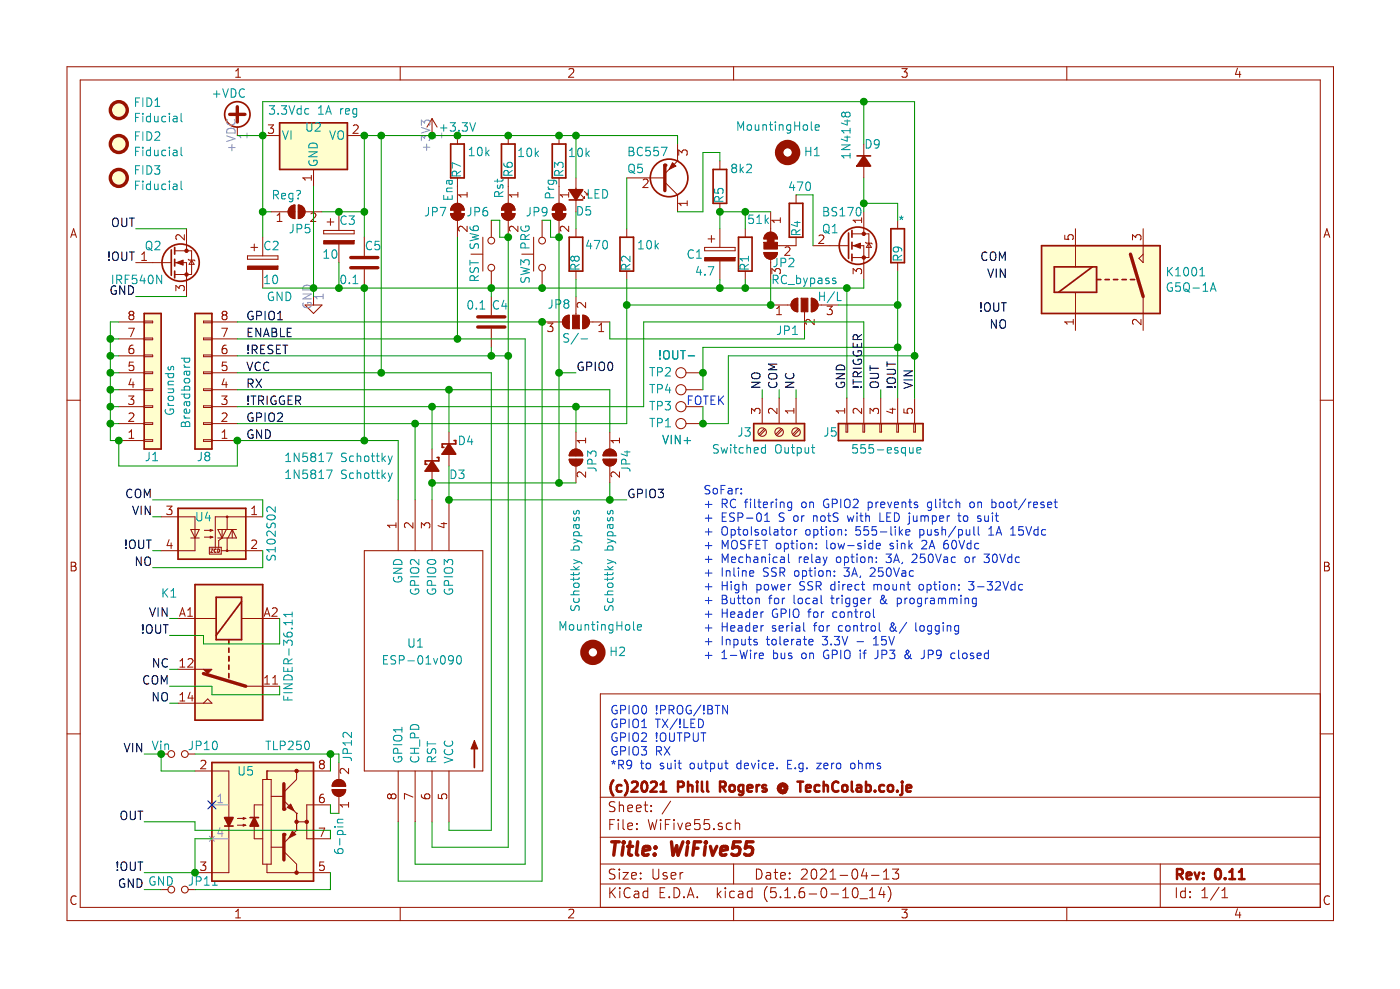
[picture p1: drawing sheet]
EESchema Schematic File Version 4
EELAYER 30 0
EELAYER END
$Descr User 8268 5827
encoding utf-8
Sheet 1 1
Title "WiFive55"
Date "2021-04-13"
Rev "0.11"
Comp "(c)2021 Phill Rogers @ TechColab.co.je"
Comment1 ""
Comment2 ""
Comment3 ""
Comment4 ""
$EndDescr
$Comp
L Connector_Generic:Conn_01x08 J8
U 1 1
P 1200 2300
F 0 "J8" H 1150 2700 50  0000 L CNN
F 1 "Breadboard" V 1300 2100 50  0000 L CNN
F 2 "Connector_PinHeader_2.54mm:PinHeader_1x08_P2.54mm_Horizontal" H 1200 2300 50  0001 C CNN
F 3 "~" H 1200 2300 50  0001 C CNN
	1    1200 2300
	-1   0    0    1   
$EndComp
$Comp
L Device:CP C2
U 1 1
P 1550 1550
F 0 "C2" H 1550 1650 50  0000 L CNN
F 1 "10" H 1550 1450 50  0000 L CNN
F 2 "Capacitor_THT:CP_Radial_Tantal_D4.5mm_P2.50mm" H 1588 1400 50  0001 C CNN
F 3 "~" H 1550 1550 50  0001 C CNN
	1    1550 1550
	1    0    0    -1  
$EndComp
$Comp
L power:GND #PWR0102
U 1 1
P 1850 1750
F 0 "#PWR0102" H 1850 1500 50  0001 C CNN
F 1 "GND" H 1650 1750 50  0000 C CNN
F 2 "" H 1850 1750 50  0001 C CNN
F 3 "" H 1850 1750 50  0001 C CNN
	1    1850 1750
	1    0    0    -1  
$EndComp
$Comp
L Mechanical:MountingHole H1
U 1 1
P 4650 900
F 0 "H1" V 4650 700 50  0000 L CNN
F 1 "MountingHole" V 4800 700 50  0000 L CNN
F 2 "MountingHole:MountingHole_3.2mm_M3" H 4650 900 50  0001 C CNN
F 3 "~" H 4650 900 50  0001 C CNN
	1    4650 900 
	0    -1   -1   0   
$EndComp
Text Label 1450 2600 0    50   ~ 0
GND
Text Label 1450 2200 0    50   ~ 0
VCC
Text Label 1450 1900 0    50   ~ 0
GPIO1
Text Label 1450 2300 0    50   ~ 0
RX
Text Label 1450 2100 0    50   ~ 0
!RESET
$Comp
L Device:R R1
U 1 1
P 4400 1500
F 0 "R1" V 4400 1500 50  0000 L CNN
F 1 "51k" H 4250 1300 50  0000 L CNN
F 2 "Resistor_THT:R_Axial_DIN0204_L3.6mm_D1.6mm_P2.54mm_Vertical" V 4330 1500 50  0001 C CNN
F 3 "~" H 4400 1500 50  0001 C CNN
	1    4400 1500
	-1   0    0    1   
$EndComp
$Comp
L Switch:SW_Push SW6
U 1 1
P 2900 1500
F 0 "SW6" H 3000 1600 50  0000 C CNN
F 1 "RST" H 2800 1600 50  0000 C CNN
F 2 "Button_Switch_THT:KSA_Tactile_SPST" H 2900 1700 50  0001 C CNN
F 3 "~" H 2900 1700 50  0001 C CNN
	1    2900 1500
	0    -1   -1   0   
$EndComp
$Comp
L power:+VDC #PWR0101
U 1 1
P 1400 800
F 0 "#PWR0101" H 1400 700 50  0001 C CNN
F 1 "+VDC" H 1350 1050 50  0000 C CNN
F 2 "" H 1400 800 50  0001 C CNN
F 3 "" H 1400 800 50  0001 C CNN
	1    1400 800 
	1    0    0    -1  
$EndComp
$Comp
L Connector:Screw_Terminal_01x03 J3
U 1 1
P 4600 2550
F 0 "J3" V 4600 2300 50  0000 L CNN
F 1 "Switched Output" V 4700 2150 50  0000 L CNN
F 2 "TerminalBlock:TerminalBlock_bornier-3_P5.08mm" H 4600 2550 50  0001 C CNN
F 3 "~" H 4600 2550 50  0001 C CNN
	1    4600 2550
	0    1    1    0   
$EndComp
Text Label 1450 2400 0    50   ~ 0
!TRIGGER
Text Label 1450 2500 0    50   ~ 0
GPIO2
Text Label 1450 2000 0    50   ~ 0
ENABLE
$Comp
L Graphic:SYM_Arrow_Small #SYM1
U 1 1
P 2800 4450
F 0 "#SYM1" H 2800 4510 50  0001 C CNN
F 1 "SYM_Arrow_Small" H 2810 4400 50  0001 C CNN
F 2 "" H 2800 4450 50  0001 C CNN
F 3 "~" H 2800 4450 50  0001 C CNN
	1    2800 4450
	0    -1   -1   0   
$EndComp
Wire Wire Line
	2350 2600 2350 2950
Wire Wire Line
	1400 2600 2150 2600
Text Notes 3600 4550 0    50   ~ 0
GPIO0 !PROG/!BTN\nGPIO1 TX/!LED\nGPIO2 !OUTPUT\nGPIO3 RX\n*R9 to suit output device. E.g. zero ohms
Wire Wire Line
	2450 2500 2450 2950
Wire Wire Line
	1400 2500 2450 2500
$Comp
L Device:D_Schottky_Small_ALT D3
U 1 1
P 2550 2750
F 0 "D3" V 2600 2900 50  0000 C CNN
F 1 "1N5817 Schottky" V 2600 2200 50  0000 C CNN
F 2 "Diode_THT:D_A-405_P2.54mm_Vertical_AnodeUp" V 2550 2750 50  0001 C CNN
F 3 "~" V 2550 2750 50  0001 C CNN
	1    2550 2750
	0    1    1    0   
$EndComp
$Comp
L Device:D_Schottky_Small_ALT D4
U 1 1
P 2650 2650
F 0 "D4" V 2600 2750 50  0000 C CNN
F 1 "1N5817 Schottky" V 2700 2000 50  0000 C CNN
F 2 "Diode_THT:D_A-405_P2.54mm_Vertical_AnodeUp" V 2650 2650 50  0001 C CNN
F 3 "~" V 2650 2650 50  0001 C CNN
	1    2650 2650
	0    1    1    0   
$EndComp
Wire Wire Line
	2900 2200 2900 4900
Wire Wire Line
	2900 4900 2650 4900
Wire Wire Line
	2650 4900 2650 4850
Wire Wire Line
	3000 2100 3000 5000
Wire Wire Line
	3000 5000 2550 5000
Wire Wire Line
	2550 4850 2550 5000
Wire Wire Line
	3100 2000 3100 5100
Wire Wire Line
	3100 5100 2450 5100
Wire Wire Line
	2450 5100 2450 4850
Wire Wire Line
	3200 1900 3200 5200
Wire Wire Line
	3200 5200 2350 5200
Wire Wire Line
	2350 5200 2350 4850
Wire Wire Line
	1400 1900 3200 1900
$Comp
L Connector_Generic:Conn_01x08 J1
U 1 1
P 900 2300
F 0 "J1" H 850 2700 50  0000 L CNN
F 1 "Grounds" V 1000 2150 50  0000 L CNN
F 2 "Connector_PinHeader_2.54mm:PinHeader_1x08_P2.54mm_Vertical" H 900 2300 50  0001 C CNN
F 3 "~" H 900 2300 50  0001 C CNN
	1    900  2300
	1    0    0    1   
$EndComp
Wire Wire Line
	650  1900 700  1900
Wire Wire Line
	700  2000 650  2000
Wire Wire Line
	650  2000 650  1900
Wire Wire Line
	700  2100 650  2100
Wire Wire Line
	650  2100 650  2000
Connection ~ 650  2000
Wire Wire Line
	700  2200 650  2200
Wire Wire Line
	650  2200 650  2100
Connection ~ 650  2100
Wire Wire Line
	700  2300 650  2300
Wire Wire Line
	650  2300 650  2200
Connection ~ 650  2200
Wire Wire Line
	700  2400 650  2400
Wire Wire Line
	650  2400 650  2300
Connection ~ 650  2300
Wire Wire Line
	700  2500 650  2500
Wire Wire Line
	650  2500 650  2400
Connection ~ 650  2400
Wire Wire Line
	700  2600 650  2600
Wire Wire Line
	650  2600 650  2500
Connection ~ 650  2500
Wire Wire Line
	700  2600 700  2750
Wire Wire Line
	700  2750 1400 2750
Wire Wire Line
	1400 2750 1400 2600
Connection ~ 700  2600
Wire Wire Line
	1400 2200 2250 2200
Wire Wire Line
	1850 1700 1850 1100
Connection ~ 1850 1700
$Comp
L Device:R R6
U 1 1
P 3000 950
F 0 "R6" V 3000 850 50  0000 L CNN
F 1 "10k" H 3050 1000 50  0000 L CNN
F 2 "Resistor_THT:R_Axial_DIN0204_L3.6mm_D1.6mm_P2.54mm_Vertical" V 2930 950 50  0001 C CNN
F 3 "~" H 3000 950 50  0001 C CNN
	1    3000 950 
	1    0    0    -1  
$EndComp
$Comp
L Switch:SW_Push SW3
U 1 1
P 3200 1500
F 0 "SW3" H 3300 1600 50  0000 C CNN
F 1 "PRG" H 3100 1600 50  0000 C CNN
F 2 "Button_Switch_THT:KSA_Tactile_SPST" H 3200 1700 50  0001 C CNN
F 3 "~" H 3200 1700 50  0001 C CNN
	1    3200 1500
	0    -1   1    0   
$EndComp
$Comp
L Device:R R3
U 1 1
P 3300 950
F 0 "R3" V 3300 850 50  0000 L CNN
F 1 "10k" H 3350 1000 50  0000 L CNN
F 2 "Resistor_THT:R_Axial_DIN0204_L3.6mm_D1.6mm_P2.54mm_Vertical" V 3230 950 50  0001 C CNN
F 3 "~" H 3300 950 50  0001 C CNN
	1    3300 950 
	1    0    0    -1  
$EndComp
Wire Wire Line
	1400 2100 2900 2100
Wire Wire Line
	1850 1700 2000 1700
Wire Wire Line
	2150 2600 2150 1700
Connection ~ 2150 1700
$Comp
L Device:R R5
U 1 1
P 4250 1100
F 0 "R5" V 4250 1100 50  0000 L CNN
F 1 "8k2" H 4050 1000 50  0000 L CNN
F 2 "Resistor_THT:R_Axial_DIN0204_L3.6mm_D1.6mm_P2.54mm_Vertical" V 4180 1100 50  0001 C CNN
F 3 "~" H 4250 1100 50  0001 C CNN
	1    4250 1100
	-1   0    0    1   
$EndComp
$Comp
L Device:CP C1
U 1 1
P 4250 1500
F 0 "C1" H 4050 1500 50  0000 L CNN
F 1 "4.7" H 4100 1400 50  0000 L CNN
F 2 "Capacitor_THT:CP_Radial_D4.0mm_P2.00mm" H 4288 1350 50  0001 C CNN
F 3 "~" H 4250 1500 50  0001 C CNN
	1    4250 1500
	1    0    0    -1  
$EndComp
$Comp
L Device:R R2
U 1 1
P 3700 1500
F 0 "R2" V 3700 1500 50  0000 L CNN
F 1 "10k" H 3500 1450 50  0000 L CNN
F 2 "Resistor_THT:R_Axial_DIN0204_L3.6mm_D1.6mm_P2.54mm_Vertical" V 3630 1500 50  0001 C CNN
F 3 "~" H 3700 1500 50  0001 C CNN
	1    3700 1500
	-1   0    0    1   
$EndComp
Wire Wire Line
	4250 1650 4250 1700
Connection ~ 2450 2500
Connection ~ 4250 1700
$Comp
L Jumper:SolderJumper_3_Bridged12 JP2
U 1 1
P 4550 1450
F 0 "JP2" V 4650 1300 50  0000 L CNN
F 1 "RC_bypass" V 4750 1050 50  0000 L CNN
F 2 "Jumper:SolderJumper-3_P1.3mm_Bridged12_RoundedPad1.0x1.5mm" H 4550 1450 50  0001 C CNN
F 3 "~" H 4550 1450 50  0001 C CNN
	1    4550 1450
	0    -1   1    0   
$EndComp
Wire Wire Line
	4550 1250 4400 1250
Wire Wire Line
	1850 1700 1850 1750
Wire Wire Line
	4400 1650 4400 1700
Wire Wire Line
	4400 1700 4250 1700
Wire Wire Line
	4400 1350 4400 1250
Connection ~ 4400 1250
Wire Wire Line
	4400 1250 4250 1250
Wire Wire Line
	1400 2300 2650 2300
Wire Wire Line
	2550 2400 2550 2650
Wire Wire Line
	3400 2400 2550 2400
Connection ~ 2550 2400
Text Label 4700 2300 1    50   ~ 0
NC
Text Label 4600 2300 1    50   ~ 0
COM
Text Label 4500 2300 1    50   ~ 0
NO
Wire Wire Line
	1650 4100 1650 4050
Text Label 1000 3650 2    50   ~ 0
VIN
Wire Wire Line
	1000 3650 1050 3650
Wire Wire Line
	1650 3800 1650 3650
$Comp
L Mechanical:MountingHole H2
U 1 1
P 3500 3850
F 0 "H2" V 3500 3650 50  0000 L CNN
F 1 "MountingHole" V 3650 3550 50  0000 L CNN
F 2 "MountingHole:MountingHole_3.2mm_M3" H 3500 3850 50  0001 C CNN
F 3 "~" H 3500 3850 50  0001 C CNN
	1    3500 3850
	0    -1   -1   0   
$EndComp
Wire Wire Line
	2650 2300 3600 2300
Wire Wire Line
	3600 2300 3600 2550
Connection ~ 2650 2300
Wire Wire Line
	2650 2950 3600 2950
Wire Wire Line
	2650 2550 2650 2300
Wire Wire Line
	3400 2550 3400 2400
Wire Wire Line
	3400 2850 3300 2850
Wire Wire Line
	2650 2750 2650 2950
Wire Wire Line
	3600 2850 3600 2950
$Comp
L Device:R R7
U 1 1
P 2700 950
F 0 "R7" V 2700 950 50  0000 L CNN
F 1 "10k" H 2500 900 50  0000 L CNN
F 2 "Resistor_THT:R_Axial_DIN0204_L3.6mm_D1.6mm_P2.54mm_Vertical" V 2630 950 50  0001 C CNN
F 3 "~" H 2700 950 50  0001 C CNN
	1    2700 950 
	-1   0    0    1   
$EndComp
Text Label 900  3250 2    50   ~ 0
!OUT
Text Label 900  3050 2    50   ~ 0
VIN
Text Label 900  2950 2    50   ~ 0
COM
Text Label 900  3350 2    50   ~ 0
NO
Wire Wire Line
	900  3250 950  3250
Wire Wire Line
	900  3050 950  3050
$Comp
L Device:R R8
U 1 1
P 3400 1500
F 0 "R8" V 3400 1500 50  0000 L CNN
F 1 "470" H 3200 1450 50  0000 L CNN
F 2 "Resistor_THT:R_Axial_DIN0204_L3.6mm_D1.6mm_P2.54mm_Vertical" V 3330 1500 50  0001 C CNN
F 3 "~" H 3400 1500 50  0001 C CNN
	1    3400 1500
	-1   0    0    1   
$EndComp
$Comp
L Device:LED_Small_ALT D5
U 1 1
P 3400 1150
F 0 "D5" V 3300 1250 50  0000 R CNN
F 1 "LED" V 3400 1350 50  0000 R CNN
F 2 "LED_THT:LED_D1.8mm_W3.3mm_H2.4mm" V 3400 1150 50  0001 C CNN
F 3 "~" V 3400 1150 50  0001 C CNN
	1    3400 1150
	0    1    -1   0   
$EndComp
Connection ~ 4250 1250
Wire Wire Line
	4250 950  4250 900 
Wire Wire Line
	4250 900  4150 900 
Wire Wire Line
	4150 900  4150 1250
Wire Wire Line
	4000 850  4000 800 
Wire Wire Line
	3700 1050 3700 1350
Wire Wire Line
	4250 1250 4250 1350
Wire Wire Line
	2450 2500 3700 2500
$Comp
L Jumper:SolderJumper_3_Open JP8
U 1 1
P 3400 1900
F 0 "JP8" H 3500 1800 50  0000 C CNN
F 1 "S/-" H 3400 2000 50  0000 C CNN
F 2 "Jumper:SolderJumper-3_P1.3mm_Open_RoundedPad1.0x1.5mm_NumberLabels" H 3400 1900 50  0001 C CNN
F 3 "~" H 3400 1900 50  0001 C CNN
	1    3400 1900
	-1   0    0    1   
$EndComp
$Comp
L Relay_SolidState:S102S02 U4
U 1 1
P 1250 3150
F 0 "U4" H 1200 3250 50  0000 C CNN
F 1 "S102S02" V 1600 3150 50  0000 C CNN
F 2 "Package_SIP:SIP4_Sharp-SSR_P7.62mm_Straight" H 1050 2950 50  0001 L CIN
F 3 "http://www.sharp-world.com/products/device/lineup/data/pdf/datasheet/s102s02_e.pdf" H 1250 3150 50  0001 L CNN
	1    1250 3150
	1    0    0    -1  
$EndComp
Wire Wire Line
	1550 3350 1550 3250
Wire Wire Line
	3400 2400 3800 2400
Connection ~ 3400 2400
Connection ~ 3200 1900
Wire Wire Line
	3400 1750 3400 1650
Wire Wire Line
	3400 800  3300 800 
Wire Wire Line
	3400 800  3400 1050
$Comp
L Jumper:SolderJumper_3_Open JP1
U 1 1
P 4750 1800
F 0 "JP1" H 4650 1650 50  0000 C CNN
F 1 "H/L" H 4900 1850 50  0000 C CNN
F 2 "Jumper:SolderJumper-3_P1.3mm_Open_RoundedPad1.0x1.5mm_NumberLabels" H 4750 1800 50  0001 C CNN
F 3 "~" H 4750 1800 50  0001 C CNN
	1    4750 1800
	1    0    0    -1  
$EndComp
Wire Wire Line
	3700 1650 3700 1800
Wire Wire Line
	4550 1650 4550 1800
Connection ~ 3700 1800
Wire Wire Line
	3700 1800 3700 2500
Wire Wire Line
	3600 2000 3600 1900
Wire Wire Line
	3800 1900 3800 2400
Wire Wire Line
	4000 800  3400 800 
Connection ~ 3400 800 
$Comp
L Device:C C5
U 1 1
P 2150 1550
F 0 "C5" H 2150 1650 50  0000 L CNN
F 1 "0.1" H 2000 1450 50  0000 L CNN
F 2 "Capacitor_THT:C_Disc_D3.0mm_W1.6mm_P2.50mm" H 2188 1400 50  0001 C CNN
F 3 "~" H 2150 1550 50  0001 C CNN
	1    2150 1550
	1    0    0    -1  
$EndComp
Wire Wire Line
	2150 800  2150 1250
$Comp
L Jumper:SolderJumper_2_Open JP5
U 1 1
P 1750 1250
F 0 "JP5" H 1700 1150 50  0000 L CNN
F 1 "Reg?" H 1600 1350 50  0000 L CNN
F 2 "Jumper:SolderJumper-2_P1.3mm_Open_RoundedPad1.0x1.5mm" H 1750 1250 50  0001 C CNN
F 3 "~" H 1750 1250 50  0001 C CNN
	1    1750 1250
	1    0    0    -1  
$EndComp
Wire Wire Line
	1550 1250 1550 1400
Wire Wire Line
	1550 1250 1600 1250
Wire Wire Line
	2150 1250 2150 1400
Connection ~ 2150 1250
Wire Wire Line
	1900 1250 2000 1250
Wire Wire Line
	1550 1700 1850 1700
Wire Wire Line
	1550 600  1550 800 
Wire Wire Line
	2250 2200 2250 800 
$Comp
L power:+3.3V #PWR0103
U 1 1
P 2550 800
F 0 "#PWR0103" H 2550 650 50  0001 C CNN
F 1 "+3.3V" H 2700 850 50  0000 C CNN
F 2 "" H 2550 800 50  0001 C CNN
F 3 "" H 2550 800 50  0001 C CNN
	1    2550 800 
	1    0    0    -1  
$EndComp
Connection ~ 3000 800 
Connection ~ 2900 1700
Wire Wire Line
	2900 1300 2950 1300
Wire Wire Line
	3000 1400 3000 2100
Connection ~ 3000 2100
$Comp
L Jumper:SolderJumper_2_Bridged JP7
U 1 1
P 2700 1250
F 0 "JP7" V 2700 1050 50  0000 L CNN
F 1 "Ena" H 2500 1200 50  0000 L CNN
F 2 "Jumper:SolderJumper-2_P1.3mm_Bridged_RoundedPad1.0x1.5mm" H 2700 1250 50  0001 C CNN
F 3 "~" H 2700 1250 50  0001 C CNN
	1    2700 1250
	0    1    1    0   
$EndComp
Connection ~ 3300 800 
Wire Wire Line
	3000 800  3300 800 
$Comp
L Jumper:SolderJumper_2_Bridged JP9
U 1 1
P 3300 1250
F 0 "JP9" V 3300 1050 50  0000 L CNN
F 1 "Prg" H 3100 1200 50  0000 L CNN
F 2 "Jumper:SolderJumper-2_P1.3mm_Bridged_RoundedPad1.0x1.5mm" H 3300 1250 50  0001 C CNN
F 3 "~" H 3300 1250 50  0001 C CNN
	1    3300 1250
	0    1    1    0   
$EndComp
Wire Wire Line
	3300 1400 3300 2200
Wire Wire Line
	2900 1700 3200 1700
Connection ~ 3200 1700
Wire Wire Line
	3200 1700 4250 1700
Wire Wire Line
	3200 1300 3250 1300
Wire Wire Line
	3250 1300 3250 1400
Wire Wire Line
	3250 1400 3300 1400
Connection ~ 3300 1400
Wire Wire Line
	2950 1300 2950 1400
Wire Wire Line
	2950 1400 3000 1400
Connection ~ 3000 1400
$Comp
L Device:CP C3
U 1 1
P 2000 1400
F 0 "C3" H 2000 1500 50  0000 L CNN
F 1 "10" H 1900 1300 50  0000 L CNN
F 2 "Capacitor_THT:CP_Radial_Tantal_D4.5mm_P2.50mm" H 2038 1250 50  0001 C CNN
F 3 "~" H 2000 1400 50  0001 C CNN
	1    2000 1400
	1    0    0    -1  
$EndComp
Connection ~ 2000 1250
Wire Wire Line
	2000 1250 2150 1250
Wire Wire Line
	2150 800  2250 800 
Wire Wire Line
	2000 1550 2000 1700
Connection ~ 2000 1700
Wire Wire Line
	2000 1700 2150 1700
Wire Wire Line
	3400 1250 3400 1350
Wire Wire Line
	1200 3800 1650 3800
Wire Wire Line
	1200 3750 1200 3800
Wire Wire Line
	1000 3750 1200 3750
Text Label 1000 3750 2    50   ~ 0
!OUT
Wire Wire Line
	1250 4100 1650 4100
Wire Wire Line
	1250 4050 1250 4100
Wire Wire Line
	1000 4050 1250 4050
Wire Wire Line
	1000 4150 1050 4150
Wire Wire Line
	1000 3950 1050 3950
Text Label 1000 4150 2    50   ~ 0
NO
Text Label 1000 4050 2    50   ~ 0
COM
Text Label 1000 3950 2    50   ~ 0
NC
$Comp
L Relay:FINDER-36.11 K1
U 1 1
P 1350 3850
F 0 "K1" V 1000 4150 50  0000 L CNN
F 1 "FINDER-36.11" H 1100 3500 50  0000 L CNN
F 2 "Relay_THT:Relay_SPDT_Finder_36.11" H 2620 3820 50  0001 C CNN
F 3 "https://gfinder.findernet.com/public/attachments/36/EN/S36EN.pdf" H 1350 3850 50  0001 C CNN
	1    1350 3850
	0    -1   1    0   
$EndComp
$Comp
L Device:C C4
U 1 1
P 2900 1900
F 0 "C4" H 2900 2000 50  0000 L CNN
F 1 "0.1" H 2750 2000 50  0000 L CNN
F 2 "Capacitor_THT:C_Disc_D3.0mm_W1.6mm_P2.50mm" H 2938 1750 50  0001 C CNN
F 3 "~" H 2900 1900 50  0001 C CNN
	1    2900 1900
	1    0    0    -1  
$EndComp
Wire Wire Line
	2900 2050 2900 2100
Connection ~ 2900 2100
Wire Wire Line
	2900 2100 3000 2100
Wire Wire Line
	2900 1750 2900 1700
Wire Wire Line
	4000 1250 4150 1250
Wire Wire Line
	1550 3350 900  3350
$Comp
L Driver_FET:TLP250 U5
U 1 1
P 1550 4850
F 0 "U5" H 1450 5150 50  0000 C CNN
F 1 "TLP250" H 1700 5300 50  0000 C CNN
F 2 "Package_DIP:DIP-8_W7.62mm" H 1550 4450 50  0001 C CIN
F 3 "http://toshiba.semicon-storage.com/info/docget.jsp?did=16821&prodName=TLP250" H 1460 4855 50  0001 L CNN
	1    1550 4850
	1    0    0    -1  
$EndComp
Text Label 850  5150 2    50   ~ 0
!OUT
Text Label 850  4450 2    50   ~ 0
VIN
Wire Wire Line
	1250 4950 1150 4950
Wire Wire Line
	1150 4950 1150 5150
Wire Wire Line
	1950 4950 1950 4900
Connection ~ 1550 800 
Connection ~ 1550 1250
Wire Wire Line
	1400 800  1550 800 
Wire Wire Line
	1550 1250 1550 800 
$Comp
L Regulator_Linear:AMS1117CD-3.3 U2
U 1 1
P 1850 800
F 0 "U2" H 1850 850 50  0000 C CNN
F 1 "3.3Vdc 1A reg" H 1850 950 50  0000 C CNN
F 2 "Package_TO_SOT_THT:TO-92L_Inline_Wide" H 1850 600 50  0001 C CIN
F 3 "http://ww1.microchip.com/downloads/en/DeviceDoc/20001826D.pdf" H 1850 800 50  0001 C CNN
	1    1850 800 
	1    0    0    -1  
$EndComp
Connection ~ 2150 800 
$Comp
L ESP8266:ESP-01v090 U1
U 1 1
P 2500 3900
F 0 "U1" V 2600 4000 50  0000 R CNN
F 1 "ESP-01v090" V 2500 4150 50  0000 R CNN
F 2 "" H 2500 3900 50  0001 C CNN
F 3 "http://l0l.org.uk/2014/12/esp8266-modules-hardware-guide-gotta-catch-em-all/" H 2500 3900 50  0001 C CNN
	1    2500 3900
	0    -1   -1   0   
$EndComp
Connection ~ 2650 2950
Connection ~ 1400 2600
$Comp
L Jumper:SolderJumper_2_Bridged JP6
U 1 1
P 3000 1250
F 0 "JP6" V 3000 1000 50  0000 L CNN
F 1 "Rst" H 2800 1200 50  0000 L CNN
F 2 "Jumper:SolderJumper-2_P1.3mm_Bridged_RoundedPad1.0x1.5mm" H 3000 1250 50  0001 C CNN
F 3 "~" H 3000 1250 50  0001 C CNN
	1    3000 1250
	0    1    1    0   
$EndComp
NoConn ~ 1250 4750
$Comp
L Transistor_BJT:BC557 Q5
U 1 1
P 3900 1050
F 0 "Q5" H 3700 1000 50  0000 L CNN
F 1 "BC557" H 3700 900 50  0000 L CNN
F 2 "Package_TO_SOT_THT:TO-92_Inline_Wide" H 4100 975 50  0001 L CIN
F 3 "http://www.fairchildsemi.com/ds/BC/BC557.pdf" H 3900 1050 50  0001 L CNN
	1    3900 1050
	1    0    0    1   
$EndComp
Wire Wire Line
	4700 2350 4700 2300
Wire Wire Line
	4600 2300 4600 2350
Wire Wire Line
	4500 2350 4500 2300
Connection ~ 4550 1800
Wire Wire Line
	3700 1800 4550 1800
Wire Wire Line
	4750 2000 4750 1950
Wire Wire Line
	3600 2000 4750 2000
Wire Wire Line
	1950 4450 1950 4550
Text Label 850  5250 2    50   ~ 0
GND
Wire Wire Line
	850  5150 1150 5150
Wire Wire Line
	1150 4900 1950 4900
Wire Wire Line
	1550 3050 1550 2950
Wire Wire Line
	1550 2950 900  2950
Text Label 850  4850 2    50   ~ 0
OUT
Wire Wire Line
	850  4850 1150 4850
Wire Wire Line
	1150 4850 1150 4900
$Comp
L Jumper:SolderJumper_2_Open JP3
U 1 1
P 3400 2700
F 0 "JP3" H 3350 2800 50  0000 L CNN
F 1 "Schottky bypass" H 3700 2700 50  0000 L CNN
F 2 "Jumper:SolderJumper-2_P1.3mm_Open_RoundedPad1.0x1.5mm" H 3400 2700 50  0001 C CNN
F 3 "~" H 3400 2700 50  0001 C CNN
	1    3400 2700
	0    1    1    0   
$EndComp
$Comp
L Jumper:SolderJumper_2_Open JP4
U 1 1
P 3600 2700
F 0 "JP4" H 3550 2800 50  0000 L CNN
F 1 "Schottky bypass" H 3900 2700 50  0000 L CNN
F 2 "Jumper:SolderJumper-2_P1.3mm_Open_RoundedPad1.0x1.5mm" H 3600 2700 50  0001 C CNN
F 3 "~" H 3600 2700 50  0001 C CNN
	1    3600 2700
	0    1    1    0   
$EndComp
Wire Wire Line
	3300 2850 2550 2850
Connection ~ 3300 2850
Wire Wire Line
	2550 2850 2550 2950
Connection ~ 2550 2850
Text Label 3700 2950 0    50   ~ 0
GPIO3
Text Label 3400 2200 0    50   ~ 0
GPIO0
Wire Wire Line
	3700 2950 3600 2950
Connection ~ 3600 2950
Wire Wire Line
	3400 2200 3300 2200
Connection ~ 3300 2200
Wire Wire Line
	3300 2200 3300 2850
$Comp
L Mechanical:Fiducial FID1
U 1 1
P 700 650
F 0 "FID1" H 785 696 50  0000 L CNN
F 1 "Fiducial" H 785 605 50  0000 L CNN
F 2 "Fiducial:Fiducial_0.5mm_Mask1mm" H 700 650 50  0001 C CNN
F 3 "~" H 700 650 50  0001 C CNN
	1    700  650 
	1    0    0    -1  
$EndComp
$Comp
L Mechanical:Fiducial FID2
U 1 1
P 700 850
F 0 "FID2" H 785 896 50  0000 L CNN
F 1 "Fiducial" H 785 805 50  0000 L CNN
F 2 "Fiducial:Fiducial_0.5mm_Mask1mm" H 700 850 50  0001 C CNN
F 3 "~" H 700 850 50  0001 C CNN
	1    700  850 
	1    0    0    -1  
$EndComp
$Comp
L Mechanical:Fiducial FID3
U 1 1
P 700 1050
F 0 "FID3" H 785 1096 50  0000 L CNN
F 1 "Fiducial" H 785 1005 50  0000 L CNN
F 2 "Fiducial:Fiducial_0.5mm_Mask1mm" H 700 1050 50  0001 C CNN
F 3 "~" H 700 1050 50  0001 C CNN
	1    700  1050
	1    0    0    -1  
$EndComp
Connection ~ 1150 5150
Wire Wire Line
	1950 5150 1950 5250
Wire Wire Line
	950  4450 950  4550
Wire Wire Line
	950  4550 1150 4550
Wire Wire Line
	850  4450 950  4450
Connection ~ 950  4450
$Comp
L Device:Jumper_NO_Small JP10
U 1 1
P 1050 4450
F 0 "JP10" H 1200 4500 50  0000 C CNN
F 1 "Vin" H 950 4500 50  0000 C CNN
F 2 "Connector_PinHeader_2.54mm:PinHeader_1x02_P2.54mm_Vertical" H 1050 4450 50  0001 C CNN
F 3 "~" H 1050 4450 50  0001 C CNN
	1    1050 4450
	1    0    0    -1  
$EndComp
Wire Wire Line
	1150 4450 1950 4450
$Comp
L Device:Jumper_NO_Small JP11
U 1 1
P 1050 5250
F 0 "JP11" H 1200 5300 50  0000 C CNN
F 1 "GND" H 950 5300 50  0000 C CNN
F 2 "Connector_PinHeader_2.54mm:PinHeader_1x02_P2.54mm_Vertical" H 1050 5250 50  0001 C CNN
F 3 "~" H 1050 5250 50  0001 C CNN
	1    1050 5250
	1    0    0    -1  
$EndComp
Wire Wire Line
	850  5250 950  5250
Wire Wire Line
	1150 5250 1950 5250
$Comp
L Jumper:SolderJumper_2_Open JP12
U 1 1
P 2000 4650
F 0 "JP12" H 2150 4600 50  0000 L CNN
F 1 "6-pin" H 1600 4650 50  0000 L CNN
F 2 "Jumper:SolderJumper-2_P1.3mm_Open_RoundedPad1.0x1.5mm" H 2000 4650 50  0001 C CNN
F 3 "~" H 2000 4650 50  0001 C CNN
	1    2000 4650
	0    -1   -1   0   
$EndComp
Wire Wire Line
	1950 4450 2000 4450
Wire Wire Line
	2000 4450 2000 4500
Connection ~ 1950 4450
Wire Wire Line
	1950 4750 1950 4800
Wire Wire Line
	1950 4800 2000 4800
$Comp
L Transistor_FET:IRF540N Q2
U 1 1
P 1000 1550
F 0 "Q2" H 850 1650 50  0000 L CNN
F 1 "IRF540N" H 650 1450 50  0000 L CNN
F 2 "Package_TO_SOT_THT:TO-220-3_Vertical" H 1250 1475 50  0001 L CIN
F 3 "http://www.irf.com/product-info/datasheets/data/irf540n.pdf" H 1000 1550 50  0001 L CNN
	1    1000 1550
	1    0    0    -1  
$EndComp
Text Label 800  1550 2    50   ~ 0
!OUT
Text Label 800  1750 2    50   ~ 0
GND
Wire Wire Line
	800  1750 1100 1750
Text Label 800  1350 2    50   ~ 0
OUT
Wire Wire Line
	800  1350 1100 1350
$Comp
L Connector:TestPoint TP1
U 1 1
P 4150 2500
F 0 "TP1" V 4150 2750 50  0000 C CNN
F 1 "VIN+" V 4050 2650 50  0000 C CNN
F 2 "Connector_Wire:SolderWirePad_1x01_SMD_1x2mm" H 4350 2500 50  0001 C CNN
F 3 "~" H 4350 2500 50  0001 C CNN
	1    4150 2500
	0    -1   -1   0   
$EndComp
$Comp
L Connector:TestPoint TP2
U 1 1
P 4150 2200
F 0 "TP2" V 4150 2450 50  0000 C CNN
F 1 "!OUT-" V 4250 2350 50  0000 C CNN
F 2 "Connector_Wire:SolderWirePad_1x01_SMD_1x2mm" H 4350 2200 50  0001 C CNN
F 3 "~" H 4350 2200 50  0001 C CNN
	1    4150 2200
	0    -1   -1   0   
$EndComp
$Comp
L Connector:TestPoint TP4
U 1 1
P 4150 2300
F 0 "TP4" V 4150 2550 50  0000 C CNN
F 1 "!OUT-" V 4350 2450 50  0000 C CNN
F 2 "MountingHole:MountingHole_4mm_Pad_Via" H 4350 2300 50  0001 C CNN
F 3 "~" H 4350 2300 50  0001 C CNN
	1    4150 2300
	0    -1   -1   0   
$EndComp
Wire Wire Line
	4150 2300 4150 2200
Connection ~ 4150 2200
$Comp
L Connector:TestPoint TP3
U 1 1
P 4150 2400
F 0 "TP3" V 4150 2650 50  0000 C CNN
F 1 "VIN+" V 3950 2550 50  0000 C CNN
F 2 "MountingHole:MountingHole_4mm_Pad_Via" H 4350 2400 50  0001 C CNN
F 3 "~" H 4350 2400 50  0001 C CNN
	1    4150 2400
	0    -1   -1   0   
$EndComp
Wire Wire Line
	4150 2500 4150 2400
Text Notes 4150 3900 0    50   ~ 0
SoFar:\n+ RC filtering on GPIO2 prevents glitch on boot/reset\n+ ESP-01 S or notS with LED jumper to suit\n+ OptoIsolator option: 555-like push/pull 1A 15Vdc\n+ MOSFET option: low-side sink 2A 60Vdc\n+ Mechanical relay option: 3A, 250Vac or 30Vdc\n+ Inline SSR option: 3A, 250Vac\n+ High power SSR direct mount option: 3-32Vdc\n+ Button for local trigger & programming\n+ Header GPIO for control\n+ Header serial for control &/ logging\n+ Inputs tolerate 3.3V - 15V\n+ 1-Wire bus on GPIO if JP3 & JP9 closed
Text Notes 4050 2400 0    50   ~ 0
FOTEK
Wire Wire Line
	4150 2500 4300 2500
Connection ~ 4150 2500
Wire Wire Line
	5100 1700 5100 1650
Wire Wire Line
	5000 1700 5100 1700
Wire Wire Line
	5000 1700 5000 2350
Wire Wire Line
	5100 1900 5100 2350
Wire Wire Line
	5300 1200 5300 1300
$Comp
L Device:R R9
U 1 1
P 5300 1450
F 0 "R9" V 5300 1350 50  0000 L CNN
F 1 "*" H 5300 1600 50  0000 L CNN
F 2 "Resistor_THT:R_Axial_DIN0204_L3.6mm_D1.6mm_P2.54mm_Vertical" V 5230 1450 50  0001 C CNN
F 3 "~" H 5300 1450 50  0001 C CNN
	1    5300 1450
	1    0    0    -1  
$EndComp
Wire Wire Line
	5200 2300 5200 2350
$Comp
L Transistor_FET:BS170 Q1
U 1 1
P 5000 1450
F 0 "Q1" H 4850 1550 50  0000 L CNN
F 1 "BS170" H 4850 1650 50  0000 L CNN
F 2 "Package_TO_SOT_THT:TO-92_Inline_Wide" H 5200 1375 50  0001 L CIN
F 3 "http://www.fairchildsemi.com/ds/BS/BS170.pdf" H 5000 1450 50  0001 L CNN
	1    5000 1450
	1    0    0    -1  
$EndComp
Wire Wire Line
	5100 600  5400 600 
Wire Wire Line
	5100 1200 5300 1200
Wire Wire Line
	3800 1900 5100 1900
Wire Wire Line
	4400 1700 5000 1700
Wire Wire Line
	5100 1200 5100 1250
Connection ~ 5100 1200
Wire Wire Line
	5100 1050 5100 1200
Text Label 5400 2300 1    50   ~ 0
VIN
Wire Wire Line
	5100 600  5100 850 
$Comp
L Device:D_Small_ALT D9
U 1 1
P 5100 950
F 0 "D9" V 5000 950 50  0000 L CNN
F 1 "1N4148" H 4800 850 50  0000 L CNN
F 2 "Diode_THT:D_A-405_P2.54mm_Vertical_AnodeUp" V 5100 950 50  0001 C CNN
F 3 "~" V 5100 950 50  0001 C CNN
	1    5100 950 
	0    1    1    0   
$EndComp
Text Label 5300 2300 1    50   ~ 0
!OUT
Text Label 5200 2300 1    50   ~ 0
OUT
Text Label 5100 2300 1    50   ~ 0
!TRIGGER
Text Label 5000 2300 1    50   ~ 0
GND
$Comp
L Connector_Generic:Conn_01x05 J5
U 1 1
P 5200 2550
F 0 "J5" V 5200 2800 50  0000 L CNN
F 1 "555-esque" V 5300 2300 50  0000 L CNN
F 2 "Connector_PinHeader_2.54mm:PinHeader_1x05_P2.54mm_Horizontal" H 5200 2550 50  0001 C CNN
F 3 "~" H 5200 2550 50  0001 C CNN
	1    5200 2550
	0    -1   1    0   
$EndComp
Connection ~ 4400 1700
Connection ~ 5000 1700
Wire Wire Line
	4950 1800 5300 1800
Connection ~ 5300 2050
Wire Wire Line
	5300 2050 5300 2350
Wire Wire Line
	5400 2100 5400 2350
Wire Wire Line
	5300 1800 5300 2050
Wire Wire Line
	5300 1600 5300 1800
Connection ~ 5300 1800
Wire Wire Line
	4150 2200 4150 2050
Wire Wire Line
	4150 2050 5300 2050
Wire Wire Line
	4300 2100 4300 2500
Wire Wire Line
	4300 2100 5400 2100
Wire Wire Line
	5400 600  5400 2100
Connection ~ 5400 2100
$Comp
L Device:R R4
U 1 1
P 4700 1300
F 0 "R4" V 4700 1200 50  0000 L CNN
F 1 "470" H 4650 1500 50  0000 L CNN
F 2 "Resistor_THT:R_Axial_DIN0204_L3.6mm_D1.6mm_P2.54mm_Vertical" V 4630 1300 50  0001 C CNN
F 3 "~" H 4700 1300 50  0001 C CNN
	1    4700 1300
	1    0    0    -1  
$EndComp
Wire Wire Line
	4700 1150 4800 1150
Wire Wire Line
	4800 1150 4800 1450
Connection ~ 2700 800 
Wire Wire Line
	2700 800  3000 800 
Connection ~ 2700 2000
Wire Wire Line
	2700 2000 3100 2000
Wire Wire Line
	1400 2000 2700 2000
Wire Wire Line
	2550 800  2700 800 
Connection ~ 2150 2600
Wire Wire Line
	2150 2600 2350 2600
Connection ~ 2250 2200
Wire Wire Line
	2250 2200 2900 2200
Wire Wire Line
	1550 600  5100 600 
Connection ~ 5100 600 
Connection ~ 2550 800 
Connection ~ 2250 800 
Wire Wire Line
	2700 1400 2700 2000
Wire Wire Line
	2150 1700 2900 1700
Wire Wire Line
	2250 800  2550 800 
Wire Wire Line
	1400 2400 2550 2400
$Comp
L Relay:G5Q-1A K1001
U 1 1
P 6550 1650
F 0 "K1001" H 6880 1696 50  0000 L CNN
F 1 "G5Q-1A" H 6880 1605 50  0000 L CNN
F 2 "Relay_THT:Relay_SPST_TE_PCN-1xxD3MHZ" H 6900 1600 50  0001 L CNN
F 3 "https://www.omron.com/ecb/products/pdf/en-g5q.pdf" H 6550 1650 50  0001 C CNN
	1    6550 1650
	1    0    0    -1  
$EndComp
Text Label 5950 1850 2    50   ~ 0
!OUT
Text Label 5950 1650 2    50   ~ 0
VIN
Text Label 5950 1550 2    50   ~ 0
COM
Text Label 5950 1950 2    50   ~ 0
NO
$EndSCHEMATC
